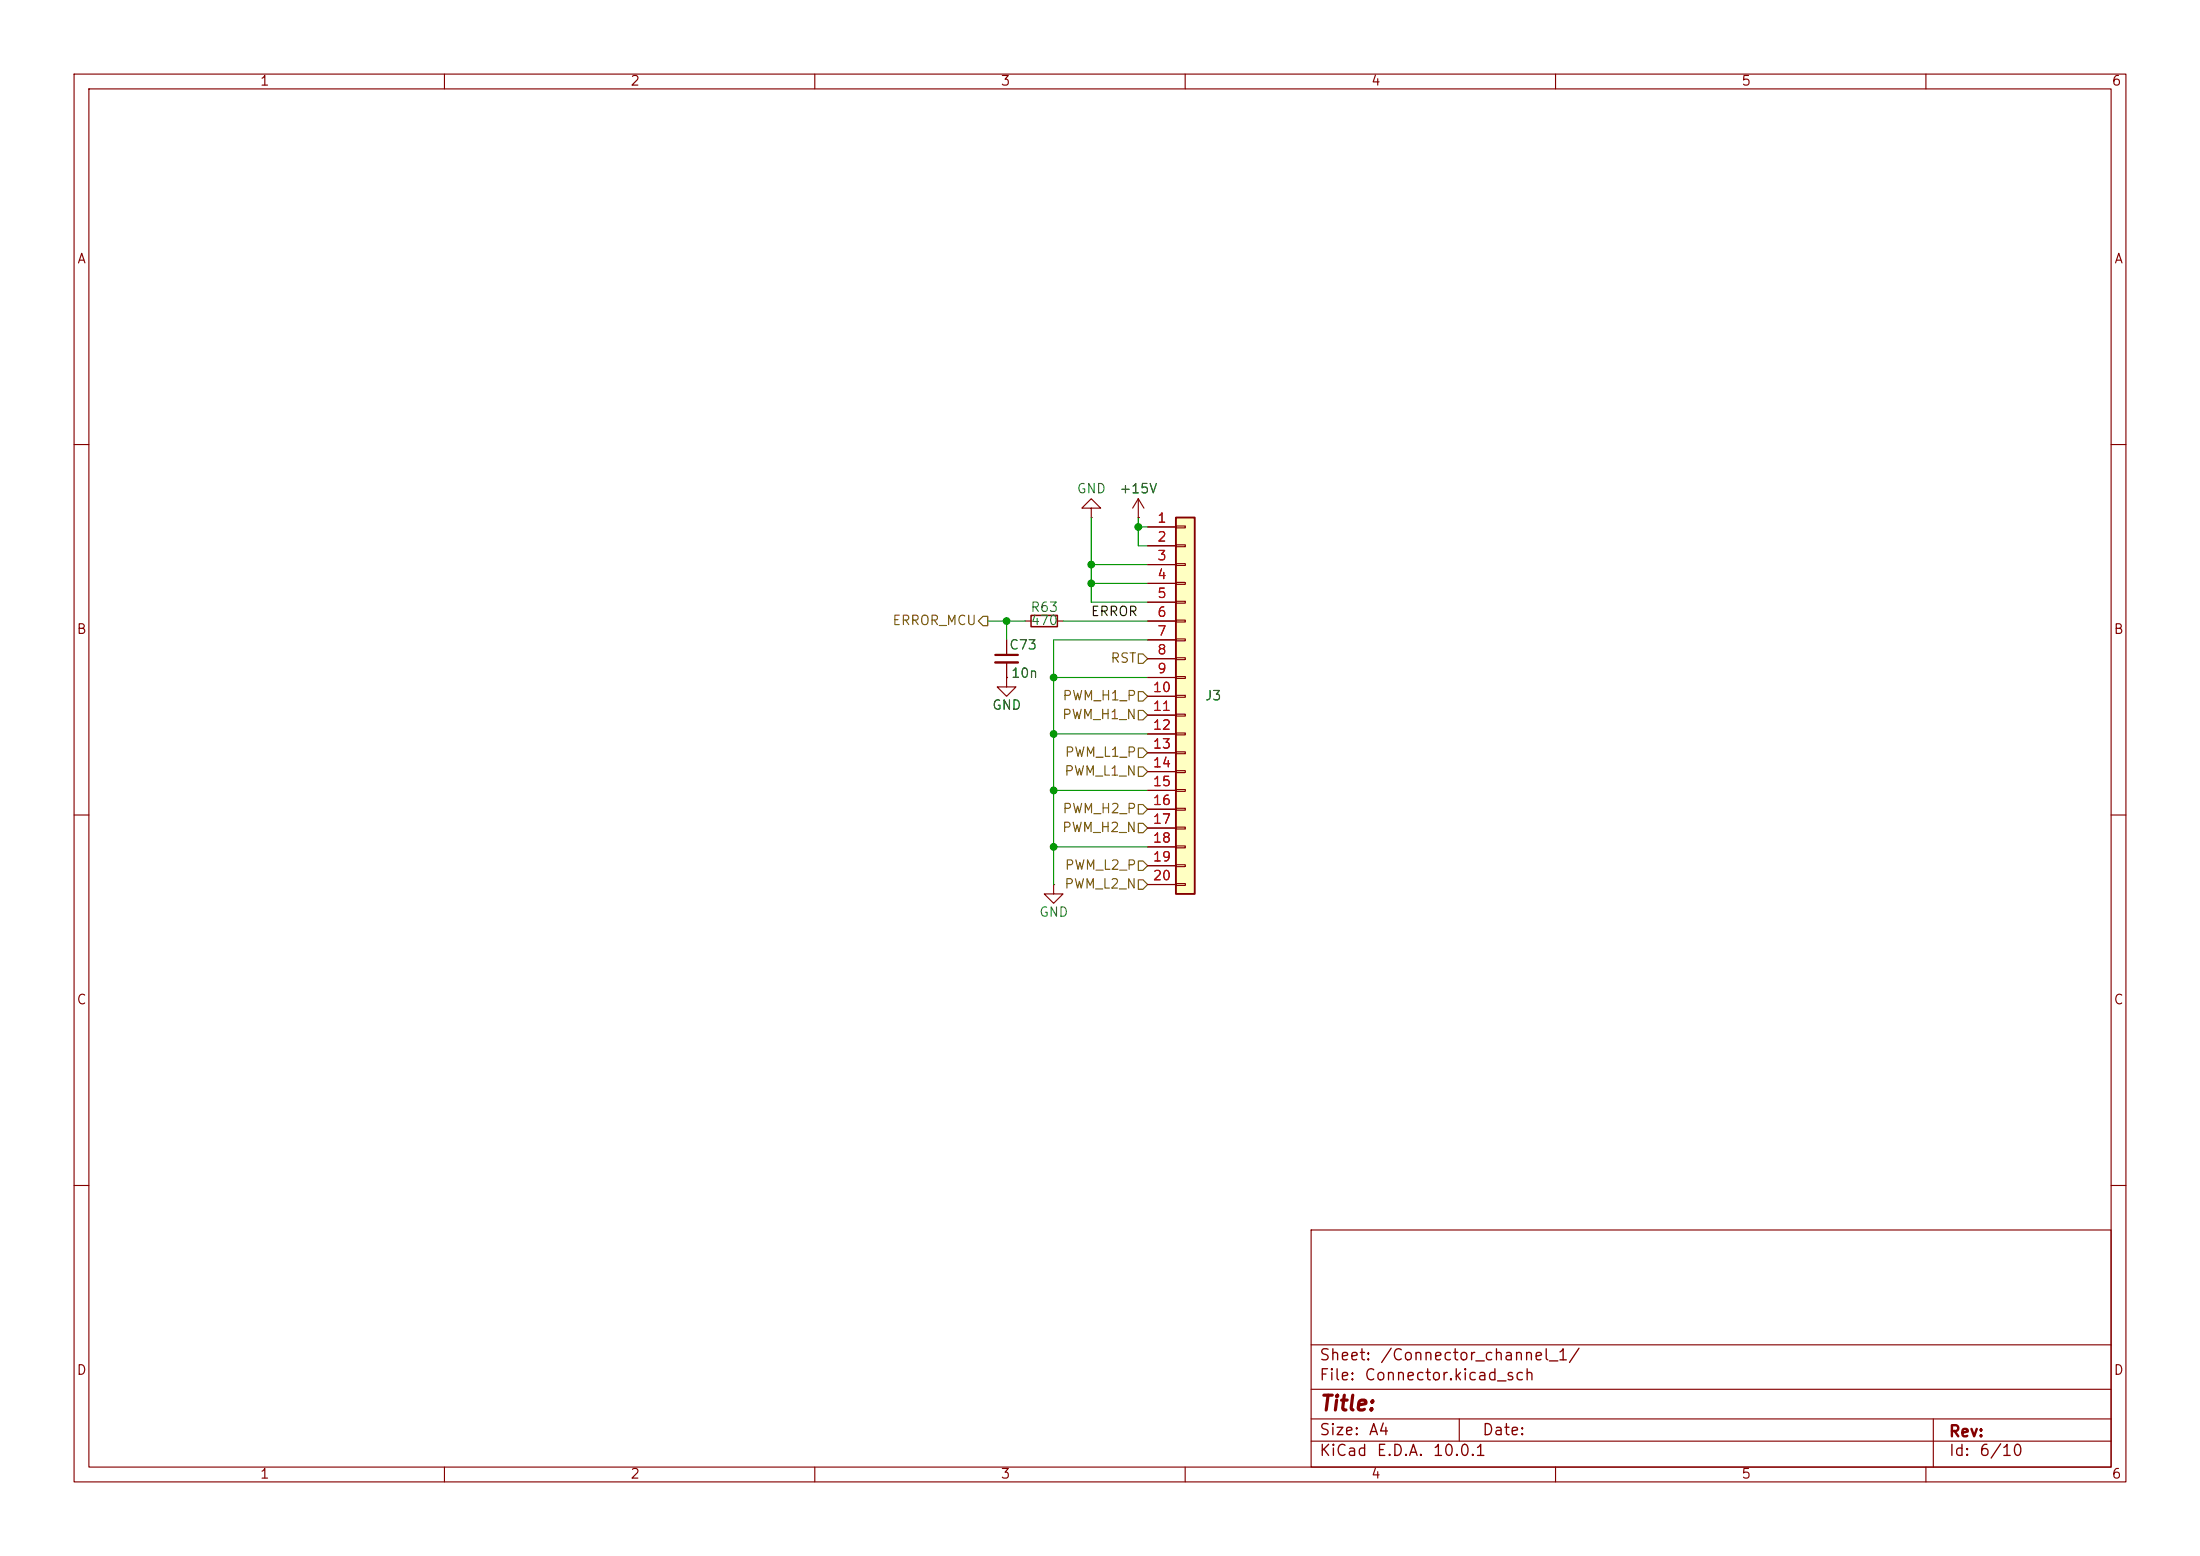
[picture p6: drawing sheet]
<svg xmlns="http://www.w3.org/2000/svg" width="297mm" height="210mm" viewBox="0 0 297 210" stroke-linecap="round" stroke-linejoin="round" font-family="sans-serif">
<g fill="none" stroke="#840000" stroke-width=".15">
<path d="M10 10h277v190h-277zM12 12h273v186h-273zM60 10v2M110 10v2M160 10v2M210 10v2M260 10v2M10 60h2M147.3 68.6h-1.3l1.3-1.3 1.3 1.3h-1.3v1.3M147.3 69.9h.1M153.7 69.9h.1M153.7 67.3l.7 1.3"/>
<path d="M153.7 67.3l-.8 1.3M153.7 67.3v2.6M285 60h2M135.9 91.4v1.3h-1.3l1.3 1.3 1.3-1.3h-1.3M135.9 91.4h.1M135.9 86.4v2M135.9 89.4v2M138.4 83.8h.8M142.7 83.8h.8M10 110h2M285 110h2M10 160h2"/>
<path d="M177 166h108v32h-108zM285 160h2M60 198v2M110 198v2M160 198v2M177 194.5h108M177 191.5h108M177 187.5h108M177 181.5h108M197 191.5v3M210 198v2M260 198v2"/>
<path d="M261 191.5v6.5"/>
</g>
<path d="M139.2 83.1h3.5v1.5h-3.5z" fill="none" stroke="#840000" stroke-width=".2"/>
<path d="M134.4 88.4h3" fill="none" stroke="#840000" stroke-width=".3"/>
<path d="M134.4 89.4h3" fill="none" stroke="#840000" stroke-width=".33"/>
<path d="M158.7 69.9h2.6v50.8h-2.6z" fill="#ffffc2"/>
<path d="M158.7 69.9h2.6v50.8h-2.6z" fill="none" stroke="#840000" stroke-width=".25"/>
<g fill="none" stroke="#840000" stroke-width=".15">
<path d="M153.7 69.9h.1M154.9 71.1h3.8M154.9 73.7h3.8M154.9 76.2h3.8M154.9 78.7h3.8M158.7 71h1.3v.2h-1.3zM158.7 73.5h1.3v.3h-1.3zM158.7 76.1h1.3v.2h-1.3zM158.7 78.6h1.3v.3h-1.3zM135.9 91.4h.1M135.9 86.4v2M135.9 89.4v2"/>
<path d="M154.9 81.3h3.8M154.9 83.8h3.8M154.9 86.4h3.8M154.9 88.9h3.8M154.9 91.4h3.8M154.9 94h3.8M154.9 96.5h3.8M154.9 99.1h3.8M158.7 81.2h1.3v.2h-1.3zM158.7 83.7h1.3v.2h-1.3zM158.7 86.2h1.3v.3h-1.3zM158.7 88.8h1.3v.2h-1.3z"/>
<path d="M158.7 91.3h1.3v.3h-1.3zM158.7 93.9h1.3v.2h-1.3zM158.7 96.4h1.3v.2h-1.3zM158.7 98.9h1.3v.3h-1.3zM142.2 119.4v1.3h-1.2l1.2 1.2 1.3-1.2h-1.3M142.2 119.4h.1M154.9 101.6h3.8M154.9 104.1h3.8M154.9 106.7h3.8M154.9 109.2h3.8M154.9 111.8h3.8M154.9 114.3h3.8"/>
<path d="M154.9 116.8h3.8M154.9 119.4h3.8M158.7 101.5h1.3v.2h-1.3zM158.7 104h1.3v.3h-1.3zM158.7 106.6h1.3v.2h-1.3zM158.7 109.1h1.3v.2h-1.3zM158.7 111.6h1.3v.3h-1.3zM158.7 114.2h1.3v.2h-1.3zM158.7 116.7h1.3v.3h-1.3zM158.7 119.3h1.3v.2h-1.3z"/>
</g>
<path d="M132.7 83.2h.6v1.3h-.6l-.6-.7zM153.7 95.9h.6l.6 .6-.6 .7h-.6zM153.7 93.3h.6l.6 .7-.6 .6h-.6zM153.7 88.3h.6l.6 .6-.6 .6h-.6zM153.7 103.5h.6l.6 .6-.6 .7h-.6zM153.7 101h.6l.6 .6-.6 .6h-.6zM153.7 116.2h.6l.6 .6-.6 .7h-.6zM153.7 118.7h.6l.6 .7-.6 .6h-.6zM153.7 111.1h.6l.6 .7-.6 .6h-.6zM153.7 108.6h.6l.6 .6-.6 .7h-.6z" fill="none" stroke="#725600" stroke-width=".15"/>
<g fill="none" stroke="#009600" stroke-width=".15">
<path d="M147.3 78.7h7.6M147.3 69.9v11.4h7.6M147.3 76.2h7.6M153.7 69.9v3.8h1.2M153.7 71.1h1.2M133.3 83.8h5.1M135.9 83.8v2.6M142.2 99.1h12.7M142.2 91.4h12.7M143.5 83.8h11.4M154.9 86.4h-12.7v33M142.2 106.7h12.7"/>
<path d="M142.2 114.3h12.7"/>
</g>
<g fill="#009600" stroke="#009600" stroke-width=".14">
<circle cx="135.9" cy="83.8" r=".46"/>
<circle cx="147.3" cy="78.7" r=".46"/>
<circle cx="153.7" cy="71.1" r=".46"/>
<circle cx="142.2" cy="91.4" r=".46"/>
<circle cx="142.2" cy="99.1" r=".46"/>
<circle cx="147.3" cy="76.2" r=".46"/>
<circle cx="142.2" cy="114.3" r=".46"/>
<circle cx="142.2" cy="106.7" r=".46"/>
</g>
<text font-size="2" fill="#840000" x="178" y="190.9">Title:</text>
<g font-size="1.5" fill="#840000">
<text x="178" y="184">Sheet:</text>
<text x="186.2" y="184">/Connector_channel_1/</text>
<text x="178" y="186.7">File:</text>
<text x="184.1" y="186.7">Connector.kicad_sch</text>
<text x="178" y="196.9">KiCad</text>
<text x="178" y="194.1">Size:</text>
<text x="184.7" y="194.1">A4</text>
<text x="185.7" y="196.9">E.D.A.</text>
<text x="193.3" y="196.9">10.0.1</text>
<text x="200" y="194.1">Date:</text>
<text x="263" y="194.3">Rev:</text>
<text x="263" y="196.9">Id:</text>
<text x="267.1" y="196.9">6/10</text>
</g>
<g font-size="1.3" fill="#840000">
<text x="35" y="11.9">1</text>
<text x="85" y="11.9">2</text>
<text x="135" y="11.9">3</text>
<text x="185" y="11.9">4</text>
<text x="235" y="11.9">5</text>
<text x="285" y="11.9">6</text>
<text x="10.3" y="35.9">A</text>
<text x="285.3" y="35.9">A</text>
<text x="10.3" y="85.9">B</text>
<text x="285.3" y="85.9">B</text>
<text x="10.3" y="135.9">C</text>
<text x="285.3" y="135.9">C</text>
<text x="10.3" y="185.9">D</text>
<text x="285.3" y="185.9">D</text>
<text x="35" y="199.9">1</text>
<text x="85" y="199.9">2</text>
<text x="135" y="199.9">3</text>
<text x="185" y="199.9">4</text>
<text x="235" y="199.9">5</text>
<text x="285" y="199.9">6</text>
</g>
<g font-size="1.3" fill="#006464">
<text x="145.3" y="66.9">GND</text>
<text x="151" y="66.9">+15V</text>
<text x="139" y="82.9">R63</text>
<text x="136.2" y="88">C73</text>
<text x="139.1" y="84.7">470</text>
<text x="136.4" y="91.8">10n</text>
<text x="162.6" y="94.8">J3</text>
<text x="133.9" y="96.1">GND</text>
<text x="140.2" y="124.1">GND</text>
</g>
<g font-size="1.3" fill="#a90000">
<text x="156.1" y="70.9">1</text>
<text x="156.1" y="73.4">2</text>
<text x="156.1" y="75.9">3</text>
<text x="156.1" y="78.5">4</text>
<text x="156.1" y="81">5</text>
<text x="156.1" y="83.6">6</text>
<text x="156.1" y="86.1">7</text>
<text x="156.1" y="88.6">8</text>
<text x="155.5" y="93.7">10</text>
<text x="156.1" y="91.2">9</text>
<text x="155.5" y="96.3">11</text>
<text x="155.5" y="98.8">12</text>
<text x="155.5" y="101.3">13</text>
<text x="155.5" y="103.9">14</text>
<text x="155.5" y="106.4">15</text>
<text x="155.5" y="109">16</text>
<text x="155.5" y="111.5">17</text>
<text x="155.5" y="114">18</text>
<text x="155.5" y="116.6">19</text>
<text x="155.5" y="119.1">20</text>
</g>
<text font-size="1.3" fill="#0f0f0f" x="147.2" y="83.5">ERROR</text>
<g font-size="1.3" fill="#725600">
<text x="120.4" y="84.7">ERROR_MCU</text>
<text x="149.8" y="89.8">RST</text>
<text x="143.4" y="94.8">PWM_H1_P</text>
<text x="143.3" y="97.4">PWM_H1_N</text>
<text x="143.6" y="105">PWM_L1_N</text>
<text x="143.7" y="102.5">PWM_L1_P</text>
<text x="143.3" y="112.6">PWM_H2_N</text>
<text x="143.4" y="110.1">PWM_H2_P</text>
<text x="143.7" y="117.7">PWM_L2_P</text>
<text x="143.6" y="120.2">PWM_L2_N</text>
</g>
</svg>
